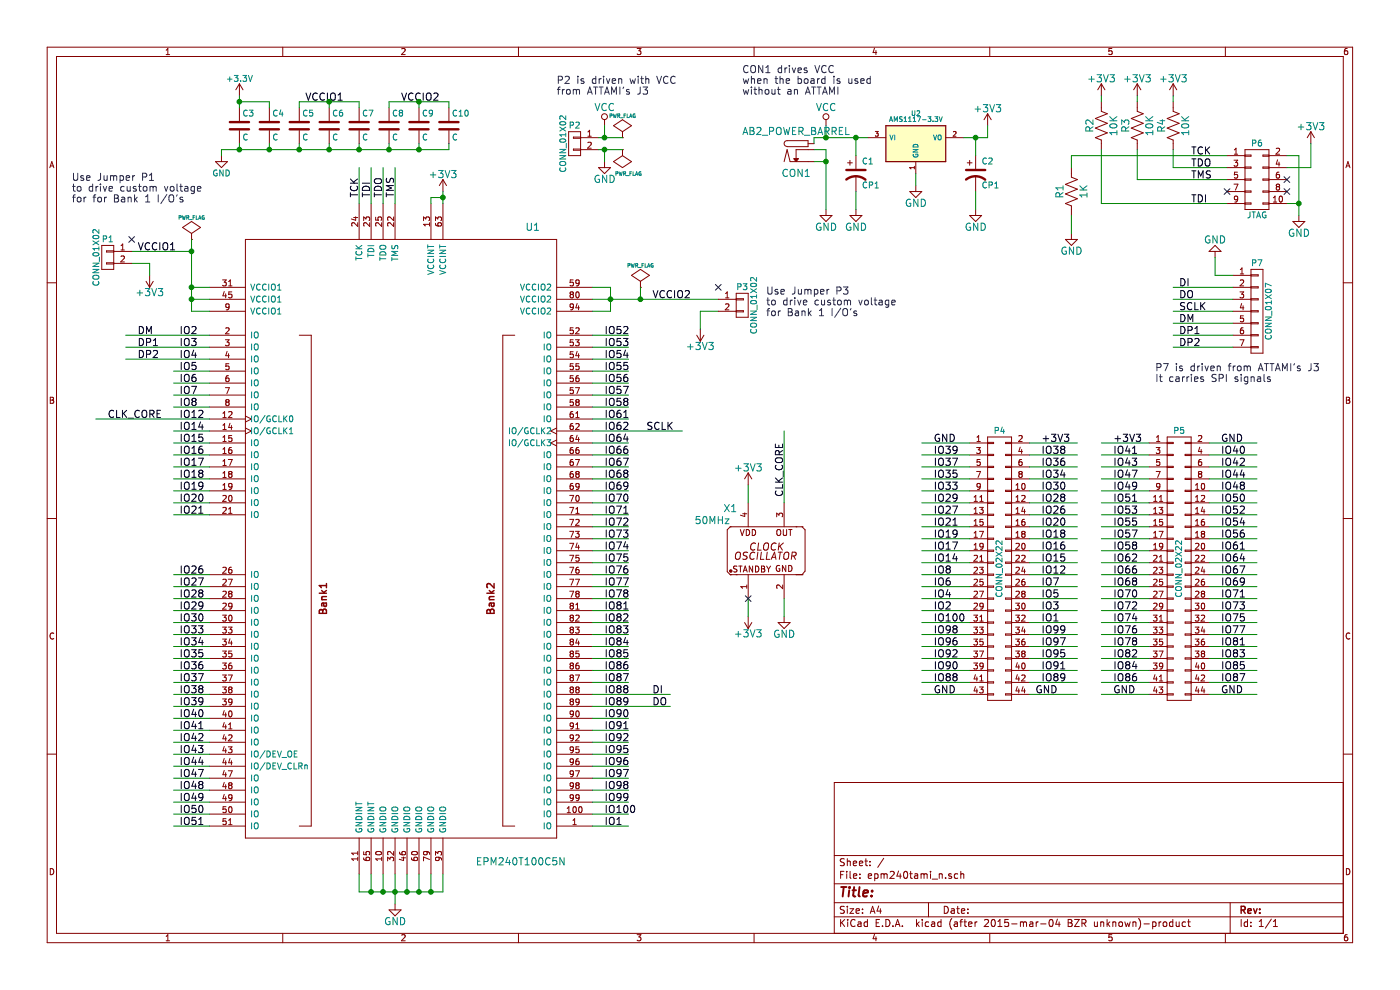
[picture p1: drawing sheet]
EESchema Schematic File Version 2
LIBS:power
LIBS:device
LIBS:transistors
LIBS:conn
LIBS:linear
LIBS:regul
LIBS:74xx
LIBS:cmos4000
LIBS:adc-dac
LIBS:memory
LIBS:xilinx
LIBS:special
LIBS:microcontrollers
LIBS:dsp
LIBS:microchip
LIBS:analog_switches
LIBS:motorola
LIBS:texas
LIBS:intel
LIBS:audio
LIBS:interface
LIBS:digital-audio
LIBS:philips
LIBS:display
LIBS:cypress
LIBS:siliconi
LIBS:opto
LIBS:atmel
LIBS:contrib
LIBS:valves
LIBS:altera
LIBS:res
LIBS:oscillator-cmos-out-4
LIBS:ab2_power
LIBS:epm240tami_n-cache
EELAYER 25 0
EELAYER END
$Descr A4 11693 8268
encoding utf-8
Sheet 1 1
Title ""
Date ""
Rev ""
Comp ""
Comment1 ""
Comment2 ""
Comment3 ""
Comment4 ""
$EndDescr
$Comp
L CONN_02X05 P6
U 1 1
P 10500 1500
F 0 "P6" H 10500 1800 50  0000 C CNN
F 1 "JTAG" H 10500 1200 50  0000 C CNN
F 2 "Pin_Headers:Pin_Header_Straight_2x05" H 10500 300 60  0001 C CNN
F 3 "" H 10500 300 60  0000 C CNN
	1    10500 1500
	1    0    0    -1  
$EndComp
NoConn ~ 10750 1500
NoConn ~ 10750 1600
NoConn ~ 10250 1600
$Comp
L GND #PWR01
U 1 1
P 10850 1800
F 0 "#PWR01" H 10850 1550 60  0001 C CNN
F 1 "GND" H 10850 1650 60  0000 C CNN
F 2 "" H 10850 1800 60  0000 C CNN
F 3 "" H 10850 1800 60  0000 C CNN
	1    10850 1800
	1    0    0    -1  
$EndComp
$Comp
L CONN_01X07 P7
U 1 1
P 10500 2600
F 0 "P7" H 10500 3000 50  0000 C CNN
F 1 "CONN_01X07" V 10600 2600 50  0000 C CNN
F 2 "Socket_Strips:Socket_Strip_Straight_1x07" H 10500 2600 60  0001 C CNN
F 3 "" H 10500 2600 60  0000 C CNN
	1    10500 2600
	1    0    0    -1  
$EndComp
Text Label 9950 1300 0    60   ~ 0
TCK
Text Label 9950 1400 0    60   ~ 0
TDO
Text Label 9950 1500 0    60   ~ 0
TMS
Text Label 9950 1700 0    60   ~ 0
TDI
$Comp
L +3V3 #PWR02
U 1 1
P 10950 1200
F 0 "#PWR02" H 10950 1050 60  0001 C CNN
F 1 "+3V3" H 10950 1340 60  0000 C CNN
F 2 "" H 10950 1200 60  0000 C CNN
F 3 "" H 10950 1200 60  0000 C CNN
	1    10950 1200
	1    0    0    -1  
$EndComp
$Comp
L GND #PWR03
U 1 1
P 10150 2150
F 0 "#PWR03" H 10150 1900 60  0001 C CNN
F 1 "GND" H 10150 2000 60  0000 C CNN
F 2 "" H 10150 2150 60  0000 C CNN
F 3 "" H 10150 2150 60  0000 C CNN
	1    10150 2150
	-1   0    0    1   
$EndComp
$Comp
L GND #PWR04
U 1 1
P 3300 7550
F 0 "#PWR04" H 3300 7300 60  0001 C CNN
F 1 "GND" H 3300 7400 60  0000 C CNN
F 2 "" H 3300 7550 60  0000 C CNN
F 3 "" H 3300 7550 60  0000 C CNN
	1    3300 7550
	1    0    0    -1  
$EndComp
$Comp
L +3V3 #PWR05
U 1 1
P 3700 1600
F 0 "#PWR05" H 3700 1450 60  0001 C CNN
F 1 "+3V3" H 3700 1740 60  0000 C CNN
F 2 "" H 3700 1600 60  0000 C CNN
F 3 "" H 3700 1600 60  0000 C CNN
	1    3700 1600
	1    0    0    -1  
$EndComp
Text Label 3000 1650 1    60   ~ 0
TCK
Text Label 3100 1650 1    60   ~ 0
TDI
Text Label 3200 1650 1    60   ~ 0
TDO
Text Label 3300 1650 1    60   ~ 0
TMS
Text Label 5050 2800 0    60   ~ 0
IO52
Text Label 5050 2900 0    60   ~ 0
IO53
Text Label 5050 3000 0    60   ~ 0
IO54
Text Label 5050 3100 0    60   ~ 0
IO55
Text Label 5050 3200 0    60   ~ 0
IO56
Text Label 5050 3300 0    60   ~ 0
IO57
Text Label 5050 3400 0    60   ~ 0
IO58
Text Label 5050 3500 0    60   ~ 0
IO61
Text Label 5050 3600 0    60   ~ 0
IO62
Text Label 5050 3700 0    60   ~ 0
IO64
Text Label 5050 3800 0    60   ~ 0
IO66
Text Label 5050 3900 0    60   ~ 0
IO67
Text Label 5050 4000 0    60   ~ 0
IO68
Text Label 5050 4100 0    60   ~ 0
IO69
Text Label 5050 4200 0    60   ~ 0
IO70
Text Label 5050 4300 0    60   ~ 0
IO71
Text Label 5050 4400 0    60   ~ 0
IO72
Text Label 5050 4500 0    60   ~ 0
IO73
Text Label 5050 4600 0    60   ~ 0
IO74
Text Label 5050 4700 0    60   ~ 0
IO75
Text Label 5050 4800 0    60   ~ 0
IO76
Text Label 5050 4900 0    60   ~ 0
IO77
Text Label 5050 5000 0    60   ~ 0
IO78
Text Label 5050 5100 0    60   ~ 0
IO81
Text Label 5050 5200 0    60   ~ 0
IO82
Text Label 5050 5300 0    60   ~ 0
IO83
Text Label 5050 5400 0    60   ~ 0
IO84
Text Label 5050 5500 0    60   ~ 0
IO85
Text Label 5050 5600 0    60   ~ 0
IO86
Text Label 5050 5700 0    60   ~ 0
IO87
Text Label 5050 5800 0    60   ~ 0
IO88
Text Label 5050 5900 0    60   ~ 0
IO89
Text Label 5050 6000 0    60   ~ 0
IO90
Text Label 5050 6100 0    60   ~ 0
IO91
Text Label 5050 6200 0    60   ~ 0
IO92
Text Label 5050 6300 0    60   ~ 0
IO95
Text Label 5050 6400 0    60   ~ 0
IO96
Text Label 5050 6500 0    60   ~ 0
IO97
Text Label 5050 6600 0    60   ~ 0
IO98
Text Label 5050 6700 0    60   ~ 0
IO99
Text Label 5050 6800 0    60   ~ 0
IO100
Text Label 5050 6900 0    60   ~ 0
IO1
$Comp
L EPM240T100C5N U1
U 1 1
P 3400 4500
F 0 "U1" H 4450 7100 60  0000 C CNN
F 1 "EPM240T100C5N" H 4350 1800 60  0000 C CNN
F 2 "Housings_QFP:TQFP-100_14x14mm_Pitch0.5mm" H 3400 4500 60  0001 C CNN
F 3 "" H 3400 4500 60  0000 C CNN
	1    3400 4500
	1    0    0    -1  
$EndComp
Text Label 1500 2800 0    60   ~ 0
IO2
Text Label 1500 2900 0    60   ~ 0
IO3
Text Label 1500 3000 0    60   ~ 0
IO4
Text Label 1500 3100 0    60   ~ 0
IO5
Text Label 1500 3200 0    60   ~ 0
IO6
Text Label 1500 3300 0    60   ~ 0
IO7
Text Label 1500 3400 0    60   ~ 0
IO8
Text Label 1500 3500 0    60   ~ 0
IO12
Text Label 1500 3600 0    60   ~ 0
IO14
Text Label 1500 3700 0    60   ~ 0
IO15
Text Label 1500 3800 0    60   ~ 0
IO16
Text Label 1500 3900 0    60   ~ 0
IO17
Text Label 1500 4000 0    60   ~ 0
IO18
Text Label 1500 4100 0    60   ~ 0
IO19
Text Label 1500 4200 0    60   ~ 0
IO20
Text Label 1500 4300 0    60   ~ 0
IO21
Text Label 1500 4800 0    60   ~ 0
IO26
Text Label 1500 4900 0    60   ~ 0
IO27
Text Label 1500 5000 0    60   ~ 0
IO28
Text Label 1500 5100 0    60   ~ 0
IO29
Text Label 1500 5200 0    60   ~ 0
IO30
Text Label 1500 5300 0    60   ~ 0
IO33
Text Label 1500 5400 0    60   ~ 0
IO34
Text Label 1500 5500 0    60   ~ 0
IO35
Text Label 1500 5600 0    60   ~ 0
IO36
Text Label 1500 5700 0    60   ~ 0
IO37
Text Label 1500 5800 0    60   ~ 0
IO38
Text Label 1500 5900 0    60   ~ 0
IO39
Text Label 1500 6000 0    60   ~ 0
IO40
Text Label 1500 6100 0    60   ~ 0
IO41
Text Label 1500 6200 0    60   ~ 0
IO42
Text Label 1500 6300 0    60   ~ 0
IO43
Text Label 1500 6400 0    60   ~ 0
IO44
Text Label 1500 6500 0    60   ~ 0
IO47
Text Label 1500 6600 0    60   ~ 0
IO48
Text Label 1500 6700 0    60   ~ 0
IO49
Text Label 1500 6800 0    60   ~ 0
IO50
Text Label 1500 6900 0    60   ~ 0
IO51
$Comp
L NCP1117ST33T3G U2
U 1 1
P 7650 1200
F 0 "U2" H 7650 1450 40  0000 C CNN
F 1 "AMS1117-3.3V" H 7650 1400 40  0000 C CNN
F 2 "SMD_Packages:SOT-223" H 7650 1200 60  0001 C CNN
F 3 "" H 7650 1200 60  0000 C CNN
	1    7650 1200
	1    0    0    -1  
$EndComp
$Comp
L GND #PWR06
U 1 1
P 8950 1950
F 0 "#PWR06" H 8950 1700 60  0001 C CNN
F 1 "GND" H 8950 1800 60  0000 C CNN
F 2 "" H 8950 1950 60  0000 C CNN
F 3 "" H 8950 1950 60  0000 C CNN
	1    8950 1950
	1    0    0    -1  
$EndComp
$Comp
L +3V3 #PWR07
U 1 1
P 9200 800
F 0 "#PWR07" H 9200 650 60  0001 C CNN
F 1 "+3V3" H 9200 940 60  0000 C CNN
F 2 "" H 9200 800 60  0000 C CNN
F 3 "" H 9200 800 60  0000 C CNN
	1    9200 800 
	1    0    0    -1  
$EndComp
Text Label 9850 2600 0    60   ~ 0
SCLK
Text Label 9850 2400 0    60   ~ 0
DI
Text Label 9850 2500 0    60   ~ 0
DO
Text Label 9850 2700 0    60   ~ 0
DM
Text Label 9850 2800 0    60   ~ 0
DP1
Text Label 9850 2900 0    60   ~ 0
DP2
Text Label 5400 3600 0    60   ~ 0
SCLK
$Comp
L GND #PWR08
U 1 1
P 7650 1550
F 0 "#PWR08" H 7650 1300 60  0001 C CNN
F 1 "GND" H 7650 1400 60  0000 C CNN
F 2 "" H 7650 1550 60  0000 C CNN
F 3 "" H 7650 1550 60  0000 C CNN
	1    7650 1550
	1    0    0    -1  
$EndComp
$Comp
L CP1 C2
U 1 1
P 8150 1450
F 0 "C2" H 8200 1550 50  0000 L CNN
F 1 "CP1" H 8200 1350 50  0000 L CNN
F 2 "Capacitors_SMD:C_0603" H 8150 1450 60  0001 C CNN
F 3 "" H 8150 1450 60  0000 C CNN
	1    8150 1450
	1    0    0    -1  
$EndComp
$Comp
L GND #PWR09
U 1 1
P 8150 1750
F 0 "#PWR09" H 8150 1500 60  0001 C CNN
F 1 "GND" H 8150 1600 60  0000 C CNN
F 2 "" H 8150 1750 60  0000 C CNN
F 3 "" H 8150 1750 60  0000 C CNN
	1    8150 1750
	1    0    0    -1  
$EndComp
$Comp
L CP1 C1
U 1 1
P 7150 1450
F 0 "C1" H 7200 1550 50  0000 L CNN
F 1 "CP1" H 7200 1350 50  0000 L CNN
F 2 "Capacitors_SMD:C_0603" H 7150 1450 60  0001 C CNN
F 3 "" H 7150 1450 60  0000 C CNN
	1    7150 1450
	1    0    0    -1  
$EndComp
$Comp
L GND #PWR010
U 1 1
P 7150 1750
F 0 "#PWR010" H 7150 1500 60  0001 C CNN
F 1 "GND" H 7150 1600 60  0000 C CNN
F 2 "" H 7150 1750 60  0000 C CNN
F 3 "" H 7150 1750 60  0000 C CNN
	1    7150 1750
	1    0    0    -1  
$EndComp
$Comp
L +3V3 #PWR011
U 1 1
P 8250 1050
F 0 "#PWR011" H 8250 900 60  0001 C CNN
F 1 "+3V3" H 8250 1190 60  0000 C CNN
F 2 "" H 8250 1050 60  0000 C CNN
F 3 "" H 8250 1050 60  0000 C CNN
	1    8250 1050
	1    0    0    -1  
$EndComp
$Comp
L CONN_01X02 P2
U 1 1
P 4800 1200
F 0 "P2" H 4800 1350 50  0000 C CNN
F 1 "CONN_01X02" V 4900 1200 50  0000 C CNN
F 2 "Socket_Strips:Socket_Strip_Straight_1x02" H 4800 1200 60  0001 C CNN
F 3 "" H 4800 1200 60  0000 C CNN
	1    4800 1200
	-1   0    0    -1  
$EndComp
$Comp
L GND #PWR012
U 1 1
P 5050 1350
F 0 "#PWR012" H 5050 1100 60  0001 C CNN
F 1 "GND" H 5050 1200 60  0000 C CNN
F 2 "" H 5050 1350 60  0000 C CNN
F 3 "" H 5050 1350 60  0000 C CNN
	1    5050 1350
	1    0    0    -1  
$EndComp
$Comp
L VCC #PWR013
U 1 1
P 5050 1050
F 0 "#PWR013" H 5050 900 60  0001 C CNN
F 1 "VCC" H 5050 1200 60  0000 C CNN
F 2 "" H 5050 1050 60  0000 C CNN
F 3 "" H 5050 1050 60  0000 C CNN
	1    5050 1050
	1    0    0    -1  
$EndComp
$Comp
L GND #PWR014
U 1 1
P 6900 1750
F 0 "#PWR014" H 6900 1500 60  0001 C CNN
F 1 "GND" H 6900 1600 60  0000 C CNN
F 2 "" H 6900 1750 60  0000 C CNN
F 3 "" H 6900 1750 60  0000 C CNN
	1    6900 1750
	1    0    0    -1  
$EndComp
$Comp
L VCC #PWR015
U 1 1
P 6900 1050
F 0 "#PWR015" H 6900 900 60  0001 C CNN
F 1 "VCC" H 6900 1200 60  0000 C CNN
F 2 "" H 6900 1050 60  0000 C CNN
F 3 "" H 6900 1050 60  0000 C CNN
	1    6900 1050
	1    0    0    -1  
$EndComp
$Comp
L CONN_02X22 P5
U 1 1
P 9850 4750
F 0 "P5" H 9850 5900 50  0000 C CNN
F 1 "CONN_02X22" V 9850 4750 50  0000 C CNN
F 2 "Pin_Headers:Pin_Header_Straight_2x22" H 9850 3850 60  0001 C CNN
F 3 "" H 9850 3850 60  0000 C CNN
	1    9850 4750
	1    0    0    -1  
$EndComp
$Comp
L CONN_02X22 P4
U 1 1
P 8350 4750
F 0 "P4" H 8350 5900 50  0000 C CNN
F 1 "CONN_02X22" V 8350 4750 50  0000 C CNN
F 2 "Pin_Headers:Pin_Header_Straight_2x22" H 8350 3850 60  0001 C CNN
F 3 "" H 8350 3850 60  0000 C CNN
	1    8350 4750
	1    0    0    -1  
$EndComp
Text Label 8650 5800 0    60   ~ 0
GND
Text Label 7800 5800 0    60   ~ 0
GND
Text Label 9300 5800 0    60   ~ 0
GND
Text Label 10200 5800 0    60   ~ 0
GND
Text Label 10200 3700 0    60   ~ 0
GND
Text Label 7800 3700 0    60   ~ 0
GND
Text Label 8700 3700 0    60   ~ 0
+3V3
Text Label 9300 3700 0    60   ~ 0
+3V3
Text Label 8700 4700 0    60   ~ 0
IO15
Text Label 7800 4600 0    60   ~ 0
IO17
Text Label 7800 4500 0    60   ~ 0
IO19
Text Label 7800 4400 0    60   ~ 0
IO21
Text Label 7800 4700 0    60   ~ 0
IO14
Text Label 8700 4600 0    60   ~ 0
IO16
Text Label 8700 4500 0    60   ~ 0
IO18
Text Label 8700 4400 0    60   ~ 0
IO20
Text Label 7800 5100 0    60   ~ 0
IO2
Text Label 7800 5000 0    60   ~ 0
IO4
Text Label 7800 4900 0    60   ~ 0
IO6
Text Label 7800 4800 0    60   ~ 0
IO8
Text Label 8700 5200 0    60   ~ 0
IO1
Text Label 8700 5100 0    60   ~ 0
IO3
Text Label 8700 5000 0    60   ~ 0
IO5
Text Label 8700 4900 0    60   ~ 0
IO7
Text Label 8700 4800 0    60   ~ 0
IO12
Text Label 8700 5500 0    60   ~ 0
IO95
Text Label 8700 5400 0    60   ~ 0
IO97
Text Label 8700 5300 0    60   ~ 0
IO99
Text Label 10200 5500 0    60   ~ 0
IO83
Text Label 10200 5600 0    60   ~ 0
IO85
Text Label 10200 5700 0    60   ~ 0
IO87
Text Label 8700 5700 0    60   ~ 0
IO89
Text Label 8700 5600 0    60   ~ 0
IO91
Text Label 10200 5200 0    60   ~ 0
IO75
Text Label 10200 5300 0    60   ~ 0
IO77
Text Label 10200 5400 0    60   ~ 0
IO81
Text Label 9300 5200 0    60   ~ 0
IO74
Text Label 9300 5300 0    60   ~ 0
IO76
Text Label 9300 5400 0    60   ~ 0
IO78
Text Label 9300 5500 0    60   ~ 0
IO82
Text Label 9300 5600 0    60   ~ 0
IO84
Text Label 9300 5700 0    60   ~ 0
IO86
Text Label 7800 5700 0    60   ~ 0
IO88
Text Label 7800 5600 0    60   ~ 0
IO90
Text Label 7800 5500 0    60   ~ 0
IO92
Text Label 7800 5400 0    60   ~ 0
IO96
Text Label 7800 5300 0    60   ~ 0
IO98
Text Label 7800 5200 0    60   ~ 0
IO100
Text Label 7800 4300 0    60   ~ 0
IO27
Text Label 7800 4200 0    60   ~ 0
IO29
Text Label 7800 4100 0    60   ~ 0
IO33
Text Label 7800 4000 0    60   ~ 0
IO35
Text Label 7800 3900 0    60   ~ 0
IO37
Text Label 7800 3800 0    60   ~ 0
IO39
Text Label 9300 3800 0    60   ~ 0
IO41
Text Label 9300 3900 0    60   ~ 0
IO43
Text Label 9300 4000 0    60   ~ 0
IO47
Text Label 9300 4100 0    60   ~ 0
IO49
Text Label 9300 4200 0    60   ~ 0
IO51
Text Label 9300 4300 0    60   ~ 0
IO53
Text Label 9300 4400 0    60   ~ 0
IO55
Text Label 9300 4500 0    60   ~ 0
IO57
Text Label 10200 4600 0    60   ~ 0
IO61
Text Label 10200 4700 0    60   ~ 0
IO64
Text Label 10200 4800 0    60   ~ 0
IO67
Text Label 10200 4900 0    60   ~ 0
IO69
Text Label 10200 5000 0    60   ~ 0
IO71
Text Label 10200 5100 0    60   ~ 0
IO73
Text Label 8700 4300 0    60   ~ 0
IO26
Text Label 8700 4200 0    60   ~ 0
IO28
Text Label 8700 4100 0    60   ~ 0
IO30
Text Label 8700 4000 0    60   ~ 0
IO34
Text Label 8700 3900 0    60   ~ 0
IO36
Text Label 8700 3800 0    60   ~ 0
IO38
Text Label 10200 3800 0    60   ~ 0
IO40
Text Label 10200 3900 0    60   ~ 0
IO42
Text Label 10200 4000 0    60   ~ 0
IO44
Text Label 10200 4100 0    60   ~ 0
IO48
Text Label 10200 4200 0    60   ~ 0
IO50
Text Label 10200 4300 0    60   ~ 0
IO52
Text Label 10200 4400 0    60   ~ 0
IO54
Text Label 10200 4500 0    60   ~ 0
IO56
Text Label 9300 4600 0    60   ~ 0
IO58
Text Label 9300 4700 0    60   ~ 0
IO62
Text Label 9300 4800 0    60   ~ 0
IO66
Text Label 9300 4900 0    60   ~ 0
IO68
Text Label 9300 5000 0    60   ~ 0
IO70
Text Label 9300 5100 0    60   ~ 0
IO72
$Comp
L +3V3 #PWR016
U 1 1
P 9500 800
F 0 "#PWR016" H 9500 650 60  0001 C CNN
F 1 "+3V3" H 9500 940 60  0000 C CNN
F 2 "" H 9500 800 60  0000 C CNN
F 3 "" H 9500 800 60  0000 C CNN
	1    9500 800 
	1    0    0    -1  
$EndComp
$Comp
L +3V3 #PWR017
U 1 1
P 9800 800
F 0 "#PWR017" H 9800 650 60  0001 C CNN
F 1 "+3V3" H 9800 940 60  0000 C CNN
F 2 "" H 9800 800 60  0000 C CNN
F 3 "" H 9800 800 60  0000 C CNN
	1    9800 800 
	1    0    0    -1  
$EndComp
$Comp
L +3V3 #PWR018
U 1 1
P 5850 2750
F 0 "#PWR018" H 5850 2600 60  0001 C CNN
F 1 "+3V3" H 5850 2890 60  0000 C CNN
F 2 "" H 5850 2750 60  0000 C CNN
F 3 "" H 5850 2750 60  0000 C CNN
	1    5850 2750
	-1   0    0    1   
$EndComp
$Comp
L +3V3 #PWR019
U 1 1
P 1250 2300
F 0 "#PWR019" H 1250 2150 60  0001 C CNN
F 1 "+3V3" H 1250 2440 60  0000 C CNN
F 2 "" H 1250 2300 60  0000 C CNN
F 3 "" H 1250 2300 60  0000 C CNN
	1    1250 2300
	1    0    0    1   
$EndComp
Text Label 5450 5800 0    60   ~ 0
DI
Text Label 5450 5900 0    60   ~ 0
DO
Text Label 1150 2800 0    60   ~ 0
DM
Text Label 1150 2900 0    60   ~ 0
DP1
Text Label 1150 3000 0    60   ~ 0
DP2
Text Label 900  3500 0    60   ~ 0
CLK_CORE
$Comp
L Res R2
U 1 1
P 9200 1050
F 0 "R2" H 9200 950 60  0000 C CNN
F 1 "10K" H 9200 1150 60  0000 C CNN
F 2 "Resistors_SMD:R_0805" H 9200 1050 60  0001 C CNN
F 3 "" H 9200 1050 60  0000 C CNN
	1    9200 1050
	0    1    1    0   
$EndComp
$Comp
L Res R3
U 1 1
P 9500 1050
F 0 "R3" H 9500 950 60  0000 C CNN
F 1 "10K" H 9500 1150 60  0000 C CNN
F 2 "Resistors_SMD:R_0805" H 9500 1050 60  0001 C CNN
F 3 "" H 9500 1050 60  0000 C CNN
	1    9500 1050
	0    1    1    0   
$EndComp
$Comp
L Res R4
U 1 1
P 9800 1050
F 0 "R4" H 9800 950 60  0000 C CNN
F 1 "10K" H 9800 1150 60  0000 C CNN
F 2 "Resistors_SMD:R_0805" H 9800 1050 60  0001 C CNN
F 3 "" H 9800 1050 60  0000 C CNN
	1    9800 1050
	0    1    1    0   
$EndComp
$Comp
L Res R1
U 1 1
P 8950 1600
F 0 "R1" H 8950 1500 60  0000 C CNN
F 1 "1K" H 8950 1700 60  0000 C CNN
F 2 "Resistors_SMD:R_0805" H 8950 1600 60  0001 C CNN
F 3 "" H 8950 1600 60  0000 C CNN
	1    8950 1600
	0    1    1    0   
$EndComp
$Comp
L OSCILLATOR-VDD-4 X1
U 1 1
P 6400 4600
F 0 "X1" H 6100 4950 60  0000 C CNN
F 1 "50MHz" H 5950 4850 60  0000 C CNN
F 2 "Crystals_Oscillators_SMD:crystal_HXO-3" H 6400 4600 60  0001 C CNN
F 3 "" H 6400 4600 60  0000 C CNN
	1    6400 4600
	1    0    0    -1  
$EndComp
$Comp
L GND #PWR020
U 1 1
P 6550 5150
F 0 "#PWR020" H 6550 4900 60  0001 C CNN
F 1 "GND" H 6550 5000 60  0000 C CNN
F 2 "" H 6550 5150 60  0000 C CNN
F 3 "" H 6550 5150 60  0000 C CNN
	1    6550 5150
	1    0    0    -1  
$EndComp
$Comp
L +3V3 #PWR021
U 1 1
P 6250 4050
F 0 "#PWR021" H 6250 3900 60  0001 C CNN
F 1 "+3V3" H 6250 4190 60  0000 C CNN
F 2 "" H 6250 4050 60  0000 C CNN
F 3 "" H 6250 4050 60  0000 C CNN
	1    6250 4050
	1    0    0    -1  
$EndComp
NoConn ~ 6250 5000
Text Label 6550 4150 1    60   ~ 0
CLK_CORE
$Comp
L PWR_FLAG #FLG022
U 1 1
P 5200 1150
F 0 "#FLG022" H 5200 1245 30  0001 C CNN
F 1 "PWR_FLAG" H 5200 1330 30  0000 C CNN
F 2 "" H 5200 1150 60  0000 C CNN
F 3 "" H 5200 1150 60  0000 C CNN
	1    5200 1150
	1    0    0    -1  
$EndComp
$Comp
L PWR_FLAG #FLG023
U 1 1
P 5200 1250
F 0 "#FLG023" H 5200 1345 30  0001 C CNN
F 1 "PWR_FLAG" H 5150 1450 30  0000 C CNN
F 2 "" H 5200 1250 60  0000 C CNN
F 3 "" H 5200 1250 60  0000 C CNN
	1    5200 1250
	-1   0    0    1   
$EndComp
$Comp
L PWR_FLAG #FLG024
U 1 1
P 5350 2400
F 0 "#FLG024" H 5350 2495 30  0001 C CNN
F 1 "PWR_FLAG" H 5350 2580 30  0000 C CNN
F 2 "" H 5350 2400 60  0000 C CNN
F 3 "" H 5350 2400 60  0000 C CNN
	1    5350 2400
	1    0    0    -1  
$EndComp
$Comp
L PWR_FLAG #FLG025
U 1 1
P 1600 2000
F 0 "#FLG025" H 1600 2095 30  0001 C CNN
F 1 "PWR_FLAG" H 1600 2180 30  0000 C CNN
F 2 "" H 1600 2000 60  0000 C CNN
F 3 "" H 1600 2000 60  0000 C CNN
	1    1600 2000
	1    0    0    -1  
$EndComp
$Comp
L C C3
U 1 1
P 2000 1050
F 0 "C3" H 2025 1150 50  0000 L CNN
F 1 "C" H 2025 950 50  0000 L CNN
F 2 "Capacitors_SMD:C_0603" H 2038 900 30  0001 C CNN
F 3 "" H 2000 1050 60  0000 C CNN
	1    2000 1050
	1    0    0    -1  
$EndComp
$Comp
L C C4
U 1 1
P 2250 1050
F 0 "C4" H 2275 1150 50  0000 L CNN
F 1 "C" H 2275 950 50  0000 L CNN
F 2 "Capacitors_SMD:C_0603" H 2288 900 30  0001 C CNN
F 3 "" H 2250 1050 60  0000 C CNN
	1    2250 1050
	1    0    0    -1  
$EndComp
$Comp
L C C5
U 1 1
P 2500 1050
F 0 "C5" H 2525 1150 50  0000 L CNN
F 1 "C" H 2525 950 50  0000 L CNN
F 2 "Capacitors_SMD:C_0603" H 2538 900 30  0001 C CNN
F 3 "" H 2500 1050 60  0000 C CNN
	1    2500 1050
	1    0    0    -1  
$EndComp
$Comp
L C C6
U 1 1
P 2750 1050
F 0 "C6" H 2775 1150 50  0000 L CNN
F 1 "C" H 2775 950 50  0000 L CNN
F 2 "Capacitors_SMD:C_0603" H 2788 900 30  0001 C CNN
F 3 "" H 2750 1050 60  0000 C CNN
	1    2750 1050
	1    0    0    -1  
$EndComp
$Comp
L C C7
U 1 1
P 3000 1050
F 0 "C7" H 3025 1150 50  0000 L CNN
F 1 "C" H 3025 950 50  0000 L CNN
F 2 "Capacitors_SMD:C_0603" H 3038 900 30  0001 C CNN
F 3 "" H 3000 1050 60  0000 C CNN
	1    3000 1050
	1    0    0    -1  
$EndComp
$Comp
L C C8
U 1 1
P 3250 1050
F 0 "C8" H 3275 1150 50  0000 L CNN
F 1 "C" H 3275 950 50  0000 L CNN
F 2 "Capacitors_SMD:C_0603" H 3288 900 30  0001 C CNN
F 3 "" H 3250 1050 60  0000 C CNN
	1    3250 1050
	1    0    0    -1  
$EndComp
$Comp
L C C9
U 1 1
P 3500 1050
F 0 "C9" H 3525 1150 50  0000 L CNN
F 1 "C" H 3525 950 50  0000 L CNN
F 2 "Capacitors_SMD:C_0603" H 3538 900 30  0001 C CNN
F 3 "" H 3500 1050 60  0000 C CNN
	1    3500 1050
	1    0    0    -1  
$EndComp
$Comp
L C C10
U 1 1
P 3750 1050
F 0 "C10" H 3775 1150 50  0000 L CNN
F 1 "C" H 3775 950 50  0000 L CNN
F 2 "Capacitors_SMD:C_0603" H 3788 900 30  0001 C CNN
F 3 "" H 3750 1050 60  0000 C CNN
	1    3750 1050
	1    0    0    -1  
$EndComp
$Comp
L GND #PWR026
U 1 1
P 1850 1300
F 0 "#PWR026" H 1850 1050 50  0001 C CNN
F 1 "GND" H 1850 1150 50  0000 C CNN
F 2 "" H 1850 1300 60  0000 C CNN
F 3 "" H 1850 1300 60  0000 C CNN
	1    1850 1300
	1    0    0    -1  
$EndComp
$Comp
L +3.3V #PWR027
U 1 1
P 2000 800
F 0 "#PWR027" H 2000 650 50  0001 C CNN
F 1 "+3.3V" H 2000 940 50  0000 C CNN
F 2 "" H 2000 800 60  0000 C CNN
F 3 "" H 2000 800 60  0000 C CNN
	1    2000 800 
	1    0    0    -1  
$EndComp
Text Label 1150 2100 0    60   ~ 0
VCCIO1
Text Label 5450 2500 0    60   ~ 0
VCCIO2
Text Label 3350 850  0    60   ~ 0
VCCIO2
Text Label 2550 850  0    60   ~ 0
VCCIO1
Text Notes 600  1700 0    60   ~ 0
Use Jumper P1\nto drive custom voltage\nfor for Bank 1 I/O's
Text Notes 6400 2650 0    60   ~ 0
Use Jumper P3\nto drive custom voltage\nfor Bank 1 I/O's
Text Notes 4650 800  0    60   ~ 0
P2 is driven with VCC\nfrom ATTAMI's J3
Text Notes 6200 800  0    60   ~ 0
CON1 drives VCC\nwhen the board is used\nwithout an ATTAMI
Text Notes 9650 3200 0    60   ~ 0
P7 is driven from ATTAMI's J3\nIt carries SPI signals
NoConn ~ 6000 2400
NoConn ~ 1100 2000
Wire Wire Line
	10750 1300 10850 1300
Wire Wire Line
	10850 1300 10850 1800
Wire Wire Line
	10750 1700 10850 1700
Connection ~ 10850 1700
Wire Wire Line
	10750 1400 10950 1400
Wire Wire Line
	10950 1400 10950 1200
Wire Wire Line
	3000 7300 3000 7450
Wire Wire Line
	3100 7300 3100 7450
Wire Wire Line
	3200 7450 3200 7300
Wire Wire Line
	3300 7300 3300 7550
Wire Wire Line
	3400 7450 3400 7300
Wire Wire Line
	3500 7450 3500 7300
Wire Wire Line
	3600 7450 3600 7300
Wire Wire Line
	3700 7450 3700 7300
Wire Wire Line
	8950 1300 10250 1300
Wire Wire Line
	9800 1400 10250 1400
Wire Wire Line
	9500 1500 10250 1500
Wire Wire Line
	9200 1700 10250 1700
Wire Wire Line
	10300 2300 10150 2300
Wire Wire Line
	10150 2300 10150 2150
Wire Wire Line
	3000 7450 3700 7450
Connection ~ 3100 7450
Connection ~ 3200 7450
Connection ~ 3300 7450
Connection ~ 3400 7450
Connection ~ 3500 7450
Connection ~ 3600 7450
Wire Wire Line
	3700 1600 3700 1700
Wire Wire Line
	3600 1700 3600 1650
Wire Wire Line
	3600 1650 3700 1650
Connection ~ 3700 1650
Wire Wire Line
	3000 1700 3000 1400
Wire Wire Line
	3100 1700 3100 1400
Wire Wire Line
	3200 1700 3200 1400
Wire Wire Line
	3300 1700 3300 1400
Wire Wire Line
	4950 2800 5250 2800
Wire Wire Line
	4950 2900 5250 2900
Wire Wire Line
	4950 3000 5250 3000
Wire Wire Line
	4950 3100 5250 3100
Wire Wire Line
	4950 3200 5250 3200
Wire Wire Line
	4950 3300 5250 3300
Wire Wire Line
	4950 3400 5250 3400
Wire Wire Line
	4950 3500 5250 3500
Wire Wire Line
	4950 3600 5700 3600
Wire Wire Line
	4950 3700 5250 3700
Wire Wire Line
	4950 3800 5250 3800
Wire Wire Line
	4950 3900 5250 3900
Wire Wire Line
	4950 4000 5250 4000
Wire Wire Line
	4950 4100 5250 4100
Wire Wire Line
	4950 4200 5250 4200
Wire Wire Line
	4950 4300 5250 4300
Wire Wire Line
	4950 4400 5250 4400
Wire Wire Line
	4950 4500 5250 4500
Wire Wire Line
	4950 4600 5250 4600
Wire Wire Line
	4950 4700 5250 4700
Wire Wire Line
	4950 4800 5250 4800
Wire Wire Line
	4950 4900 5250 4900
Wire Wire Line
	4950 5000 5250 5000
Wire Wire Line
	4950 5100 5250 5100
Wire Wire Line
	4950 5200 5250 5200
Wire Wire Line
	4950 5300 5250 5300
Wire Wire Line
	4950 5400 5250 5400
Wire Wire Line
	4950 5500 5250 5500
Wire Wire Line
	4950 5600 5250 5600
Wire Wire Line
	4950 5700 5250 5700
Wire Wire Line
	4950 5800 5600 5800
Wire Wire Line
	4950 5900 5600 5900
Wire Wire Line
	4950 6000 5250 6000
Wire Wire Line
	4950 6100 5250 6100
Wire Wire Line
	4950 6200 5250 6200
Wire Wire Line
	4950 6300 5250 6300
Wire Wire Line
	4950 6400 5250 6400
Wire Wire Line
	4950 6500 5250 6500
Wire Wire Line
	4950 6600 5250 6600
Wire Wire Line
	4950 6700 5250 6700
Wire Wire Line
	4950 6800 5250 6800
Wire Wire Line
	4950 6900 5250 6900
Wire Wire Line
	1750 2800 1050 2800
Wire Wire Line
	1750 2900 1050 2900
Wire Wire Line
	1750 3000 1050 3000
Wire Wire Line
	1750 3100 1450 3100
Wire Wire Line
	1750 3200 1450 3200
Wire Wire Line
	1750 3300 1450 3300
Wire Wire Line
	1750 3400 1450 3400
Wire Wire Line
	800  3500 1750 3500
Wire Wire Line
	1750 3600 1450 3600
Wire Wire Line
	1750 3700 1450 3700
Wire Wire Line
	1750 3800 1450 3800
Wire Wire Line
	1750 3900 1450 3900
Wire Wire Line
	1750 4000 1450 4000
Wire Wire Line
	1750 4100 1450 4100
Wire Wire Line
	1750 4200 1450 4200
Wire Wire Line
	1750 4300 1450 4300
Wire Wire Line
	1750 4800 1450 4800
Wire Wire Line
	1750 4900 1450 4900
Wire Wire Line
	1750 5000 1450 5000
Wire Wire Line
	1750 5100 1450 5100
Wire Wire Line
	1750 5200 1450 5200
Wire Wire Line
	1750 5300 1450 5300
Wire Wire Line
	1750 5400 1450 5400
Wire Wire Line
	1750 5500 1450 5500
Wire Wire Line
	1750 5600 1450 5600
Wire Wire Line
	1750 5700 1450 5700
Wire Wire Line
	1750 5800 1450 5800
Wire Wire Line
	1750 5900 1450 5900
Wire Wire Line
	1750 6000 1450 6000
Wire Wire Line
	1750 6100 1450 6100
Wire Wire Line
	1750 6200 1450 6200
Wire Wire Line
	1750 6300 1450 6300
Wire Wire Line
	1750 6400 1450 6400
Wire Wire Line
	1750 6500 1450 6500
Wire Wire Line
	1750 6600 1450 6600
Wire Wire Line
	1750 6700 1450 6700
Wire Wire Line
	1750 6800 1450 6800
Wire Wire Line
	1750 6900 1450 6900
Wire Wire Line
	8950 1300 8950 1400
Wire Wire Line
	8950 1800 8950 1950
Wire Wire Line
	9200 850  9200 800 
Wire Wire Line
	10300 2600 9800 2600
Wire Wire Line
	10300 2500 9800 2500
Wire Wire Line
	10300 2400 9800 2400
Wire Wire Line
	10300 2700 9800 2700
Wire Wire Line
	10300 2800 9800 2800
Wire Wire Line
	10300 2900 9800 2900
Wire Wire Line
	8050 1150 8250 1150
Wire Wire Line
	8150 1150 8150 1300
Connection ~ 8150 1150
Wire Wire Line
	7650 1450 7650 1550
Wire Wire Line
	8150 1600 8150 1750
Wire Wire Line
	6800 1150 7250 1150
Wire Wire Line
	7150 1150 7150 1300
Connection ~ 7150 1150
Wire Wire Line
	7150 1600 7150 1750
Wire Wire Line
	8250 1150 8250 1050
Wire Wire Line
	5000 1250 5200 1250
Wire Wire Line
	5050 1250 5050 1350
Wire Wire Line
	5000 1150 5200 1150
Wire Wire Line
	5050 1150 5050 1050
Wire Wire Line
	6800 1250 6900 1250
Wire Wire Line
	6900 1250 6900 1750
Wire Wire Line
	6900 1350 6800 1350
Connection ~ 6900 1350
Wire Wire Line
	6900 1150 6900 1050
Connection ~ 6900 1150
Wire Wire Line
	10500 3700 10100 3700
Wire Wire Line
	9000 4300 8600 4300
Wire Wire Line
	9000 4200 8600 4200
Wire Wire Line
	9000 4100 8600 4100
Wire Wire Line
	9000 4000 8600 4000
Wire Wire Line
	9000 3900 8600 3900
Wire Wire Line
	9000 3800 8600 3800
Wire Wire Line
	10500 3800 10100 3800
Wire Wire Line
	10500 3900 10100 3900
Wire Wire Line
	10500 4000 10100 4000
Wire Wire Line
	10500 4100 10100 4100
Wire Wire Line
	10500 4200 10100 4200
Wire Wire Line
	10500 4300 10100 4300
Wire Wire Line
	10500 4400 10100 4400
Wire Wire Line
	10500 4500 10100 4500
Wire Wire Line
	9600 4600 9200 4600
Wire Wire Line
	9600 4700 9200 4700
Wire Wire Line
	9600 4800 9200 4800
Wire Wire Line
	9600 4900 9200 4900
Wire Wire Line
	9600 5000 9200 5000
Wire Wire Line
	9600 5100 9200 5100
Wire Wire Line
	9600 5800 9200 5800
Wire Wire Line
	9600 3700 9200 3700
Wire Wire Line
	8100 4300 7700 4300
Wire Wire Line
	8100 4200 7700 4200
Wire Wire Line
	8100 4100 7700 4100
Wire Wire Line
	8100 4000 7700 4000
Wire Wire Line
	8100 3900 7700 3900
Wire Wire Line
	8100 3800 7700 3800
Wire Wire Line
	9600 3800 9200 3800
Wire Wire Line
	9600 3900 9200 3900
Wire Wire Line
	9600 4000 9200 4000
Wire Wire Line
	9600 4100 9200 4100
Wire Wire Line
	9600 4200 9200 4200
Wire Wire Line
	9600 4300 9200 4300
Wire Wire Line
	9600 4400 9200 4400
Wire Wire Line
	9600 4500 9200 4500
Wire Wire Line
	10500 4600 10100 4600
Wire Wire Line
	10500 4700 10100 4700
Wire Wire Line
	10500 4800 10100 4800
Wire Wire Line
	10500 4900 10100 4900
Wire Wire Line
	10500 5000 10100 5000
Wire Wire Line
	10500 5100 10100 5100
Wire Wire Line
	10500 5800 10100 5800
Wire Wire Line
	8100 3700 7700 3700
Wire Wire Line
	8100 4400 7700 4400
Wire Wire Line
	8100 4500 7700 4500
Wire Wire Line
	8100 4600 7700 4600
Wire Wire Line
	9000 4700 8600 4700
Wire Wire Line
	9000 4800 8600 4800
Wire Wire Line
	9000 4900 8600 4900
Wire Wire Line
	9000 5000 8600 5000
Wire Wire Line
	9000 5100 8600 5100
Wire Wire Line
	9000 5200 8600 5200
Wire Wire Line
	9000 5300 8600 5300
Wire Wire Line
	9000 5400 8600 5400
Wire Wire Line
	9000 5500 8600 5500
Wire Wire Line
	9000 5600 8600 5600
Wire Wire Line
	9000 5700 8600 5700
Wire Wire Line
	10500 5700 10100 5700
Wire Wire Line
	10500 5600 10100 5600
Wire Wire Line
	10500 5500 10100 5500
Wire Wire Line
	10500 5400 10100 5400
Wire Wire Line
	10500 5300 10100 5300
Wire Wire Line
	10500 5200 10100 5200
Wire Wire Line
	9000 5800 8600 5800
Wire Wire Line
	9000 3700 8600 3700
Wire Wire Line
	9000 4400 8600 4400
Wire Wire Line
	9000 4500 8600 4500
Wire Wire Line
	9000 4600 8600 4600
Wire Wire Line
	8100 4700 7700 4700
Wire Wire Line
	8100 4800 7700 4800
Wire Wire Line
	8100 4900 7700 4900
Wire Wire Line
	8100 5000 7700 5000
Wire Wire Line
	8100 5100 7700 5100
Wire Wire Line
	8100 5200 7700 5200
Wire Wire Line
	8100 5300 7700 5300
Wire Wire Line
	8100 5400 7700 5400
Wire Wire Line
	8100 5500 7700 5500
Wire Wire Line
	8100 5600 7700 5600
Wire Wire Line
	8100 5700 7700 5700
Wire Wire Line
	9600 5700 9200 5700
Wire Wire Line
	9600 5600 9200 5600
Wire Wire Line
	9600 5500 9200 5500
Wire Wire Line
	9600 5400 9200 5400
Wire Wire Line
	9600 5300 9200 5300
Wire Wire Line
	9600 5200 9200 5200
Wire Wire Line
	8100 5800 7700 5800
Wire Wire Line
	9500 850  9500 800 
Wire Wire Line
	9800 850  9800 800 
Wire Wire Line
	9800 1400 9800 1250
Wire Wire Line
	9500 1500 9500 1250
Wire Wire Line
	9200 1700 9200 1250
Wire Wire Line
	5100 2600 4950 2600
Wire Wire Line
	5100 2400 5100 2600
Wire Wire Line
	4950 2500 6000 2500
Connection ~ 5100 2500
Wire Wire Line
	1600 2400 1750 2400
Connection ~ 1600 2500
Wire Wire Line
	6000 2600 5850 2600
Wire Wire Line
	5850 2600 5850 2750
Wire Wire Line
	1100 2200 1250 2200
Wire Wire Line
	1250 2200 1250 2300
Wire Wire Line
	1600 2100 1100 2100
Connection ~ 1600 2400
Wire Wire Line
	5100 2400 4950 2400
Wire Wire Line
	1600 2500 1750 2500
Wire Wire Line
	6550 5000 6550 5150
Wire Wire Line
	6250 4050 6250 4200
Wire Wire Line
	6550 4200 6550 3600
Wire Wire Line
	1600 2600 1750 2600
Wire Wire Line
	1600 2000 1600 2600
Connection ~ 5050 1250
Connection ~ 5050 1150
Wire Wire Line
	5350 2400 5350 2500
Connection ~ 5350 2500
Connection ~ 1600 2100
Wire Wire Line
	3750 1250 3750 1200
Wire Wire Line
	1850 1250 3750 1250
Wire Wire Line
	3500 1250 3500 1200
Wire Wire Line
	3250 1250 3250 1200
Connection ~ 3500 1250
Wire Wire Line
	3000 1250 3000 1200
Connection ~ 3250 1250
Wire Wire Line
	2750 1250 2750 1200
Connection ~ 3000 1250
Wire Wire Line
	2500 1250 2500 1200
Connection ~ 2750 1250
Wire Wire Line
	2250 1250 2250 1200
Connection ~ 2500 1250
Wire Wire Line
	2000 1250 2000 1200
Connection ~ 2250 1250
Connection ~ 2000 1250
Wire Wire Line
	1850 1250 1850 1300
Wire Wire Line
	2250 900  2250 850 
Wire Wire Line
	2250 850  2000 850 
Wire Wire Line
	2000 800  2000 900 
Connection ~ 2000 850 
Wire Wire Line
	3250 900  3250 850 
Wire Wire Line
	3250 850  3750 850 
Wire Wire Line
	3500 850  3500 900 
Wire Wire Line
	3750 850  3750 900 
Connection ~ 3500 850 
Wire Wire Line
	2500 900  2500 850 
Wire Wire Line
	2500 850  3000 850 
Wire Wire Line
	2750 850  2750 900 
Wire Wire Line
	3000 850  3000 900 
Connection ~ 2750 850 
Wire Wire Line
	6800 1200 6800 1150
$Comp
L CONN_01X02 P3
U 1 1
P 6200 2550
F 0 "P3" H 6200 2700 50  0000 C CNN
F 1 "CONN_01X02" V 6300 2550 50  0000 C CNN
F 2 "Pin_Headers:Pin_Header_Straight_1x02" H 6200 2550 60  0001 C CNN
F 3 "" H 6200 2550 60  0000 C CNN
	1    6200 2550
	1    0    0    -1  
$EndComp
$Comp
L CONN_01X02 P1
U 1 1
P 900 2150
F 0 "P1" H 900 2300 50  0000 C CNN
F 1 "CONN_01X02" V 1000 2150 50  0000 C CNN
F 2 "Pin_Headers:Pin_Header_Straight_1x02" H 900 2150 60  0001 C CNN
F 3 "" H 900 2150 60  0000 C CNN
	1    900  2150
	-1   0    0    -1  
$EndComp
$Comp
L AB2_POWER_BARREL CON1
U 1 1
P 6650 1250
F 0 "CON1" H 6650 1050 60  0000 C CNN
F 1 "AB2_POWER_BARREL" H 6650 1400 60  0000 C CNN
F 2 "AB2_power:AB2_PB_2MM_JACK_PTH" H 6800 1300 60  0001 C CNN
F 3 "" H 6800 1300 60  0000 C CNN
	1    6650 1250
	1    0    0    -1  
$EndComp
$Comp
L +3V3 #PWR028
U 1 1
P 6250 5150
F 0 "#PWR028" H 6250 5000 60  0001 C CNN
F 1 "+3V3" H 6250 5290 60  0000 C CNN
F 2 "" H 6250 5150 60  0000 C CNN
F 3 "" H 6250 5150 60  0000 C CNN
	1    6250 5150
	-1   0    0    1   
$EndComp
Wire Wire Line
	6250 5000 6250 5150
$EndSCHEMATC
